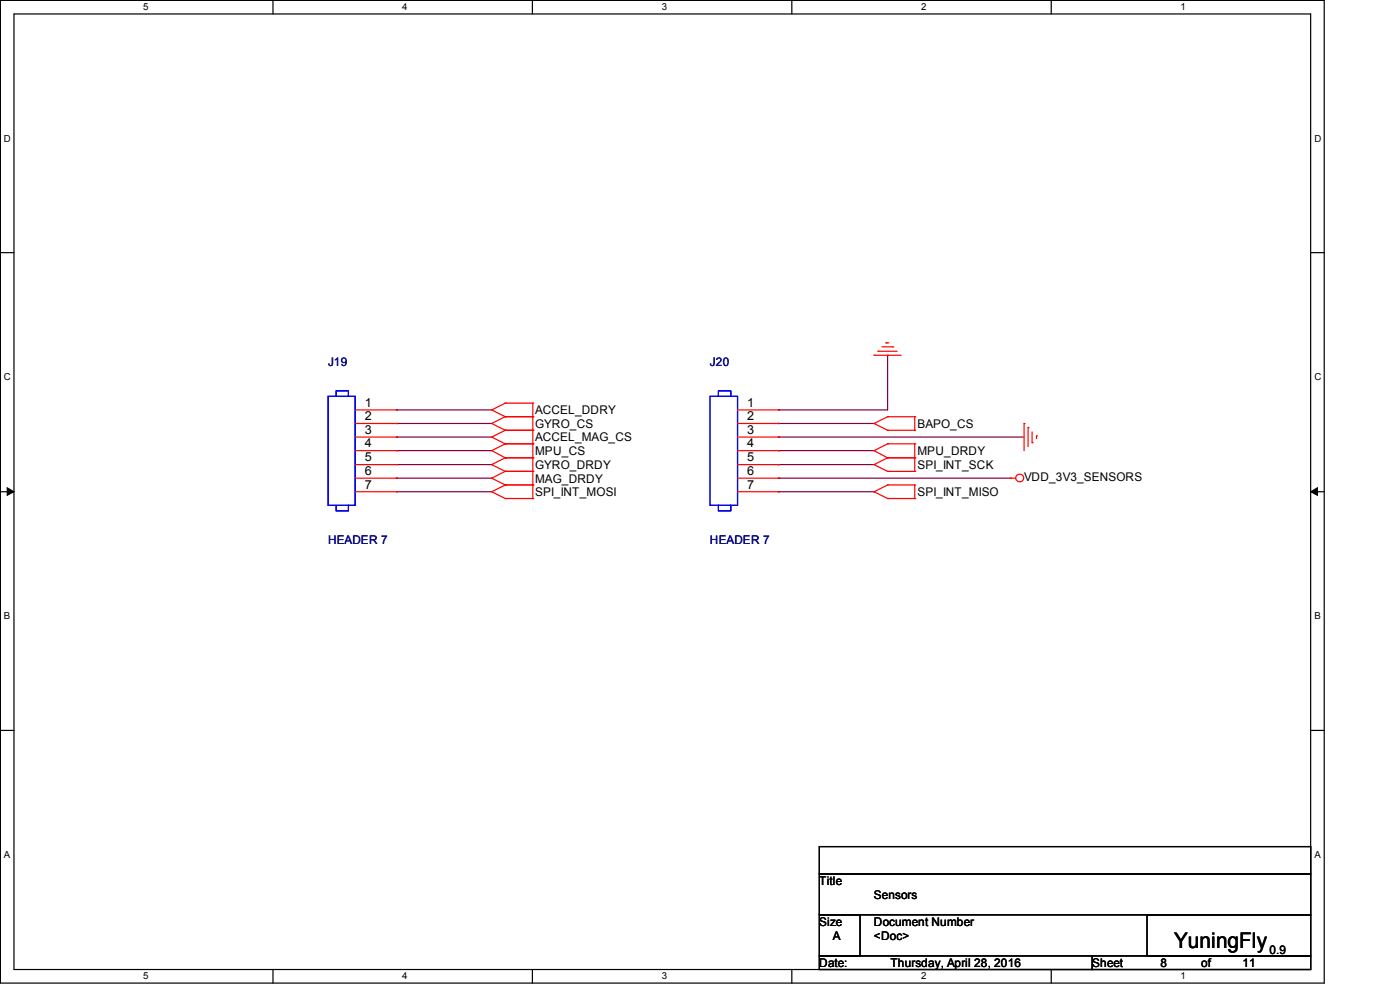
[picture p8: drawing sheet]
<svg xmlns="http://www.w3.org/2000/svg" width="297mm" height="210mm" viewBox="0 0 297 210" stroke-linecap="round" stroke-linejoin="round" font-family="sans-serif">
<path d="M.1 .1h280.8v208.4h-280.8zM3 3h275v202.7h-275z" fill="none" stroke="#000" stroke-width=".25"/>
<g fill="#fff">
<path d="M30.4 .4h1.1v2.3h-1.1z"/>
<path d="M30.4 206h1.1v2.3h-1.1z"/>
</g>
<path d="M57.9 .1v2.9M57.9 205.7v2.8" fill="none" stroke="#000" stroke-width=".25"/>
<g fill="#fff">
<path d="M85.3 .4h1.1v2.3h-1.1z"/>
<path d="M85.3 206h1.1v2.3h-1.1z"/>
</g>
<path d="M112.9 .1v2.9M112.9 205.7v2.8" fill="none" stroke="#000" stroke-width=".25"/>
<g fill="#fff">
<path d="M140.4 .4h1.1v2.3h-1.1z"/>
<path d="M140.4 206h1.1v2.3h-1.1z"/>
</g>
<path d="M168 .1v2.9M168 205.7v2.8" fill="none" stroke="#000" stroke-width=".25"/>
<g fill="#fff">
<path d="M195.4 .4h1.1v2.3h-1.1z"/>
<path d="M195.4 206h1.1v2.3h-1.1z"/>
</g>
<path d="M223 .1v2.9M223 205.7v2.8" fill="none" stroke="#000" stroke-width=".25"/>
<g fill="#fff">
<path d="M250.4 .4h1.1v2.3h-1.1z"/>
<path d="M250.4 206h1.1v2.3h-1.1z"/>
<path d="M.8 28.3h1.5v2.3h-1.5z"/>
<path d="M278.8 28.3h1.4v2.3h-1.4z"/>
<path d="M.8 78.9h1.5v2.3h-1.5z"/>
<path d="M278.8 78.9h1.4v2.3h-1.4z"/>
</g>
<path d="M.1 53.6h2.9M278 53.6h2.9" fill="none" stroke="#000" stroke-width=".25"/>
<g fill="#fff">
<path d="M.8 129.6h1.4v2.3h-1.4z"/>
<path d="M278.8 129.6h1.4v2.3h-1.4z"/>
</g>
<path d="M.1 104.3h2.9M278 104.3h2.9" fill="none" stroke="#000" stroke-width=".25"/>
<path d="M1.5 103.5l1.5 .8-1.5 .8zM278 104.3l1.5-.8v1.6z" fill="#000" stroke="#000" stroke-width=".21"/>
<g fill="#fff">
<path d="M.8 180.3h1.3v2.2h-1.3z"/>
<path d="M278.8 180.3h1.3v2.2h-1.3z"/>
</g>
<path d="M.1 154.9h2.9M278 154.9h2.9M173.8 179.6h104.2v5.8h-104.2zM173.8 185.4h104.2v8.7h-104.2zM173.8 194.1h8.7v8.7h-8.7zM243.3 194.1h34.7v8.7h-34.7zM173.8 202.8h57.9v2.9h-57.9zM231.7 202.8h46.3v2.9h-46.3z" fill="none" stroke="#000" stroke-width=".25"/>
<g fill="none" stroke="#800040" stroke-width=".25">
<path d="M188.3 75.4h.1M188.3 75.4v11.6h-23.2M84.1 87h.1M84.1 89.8h.1M84.1 92.7h.1M84.1 95.6h.1M84.1 98.6h.1M84.1 87h20.2M84.1 89.8h20.2M84.1 92.7h20.2M84.1 95.6h20.2M84.1 98.6h20.2"/>
<path d="M165.1 87h.1M165.1 89.8h.1M165.1 92.7h.1M165.1 95.6h.1M165.1 98.6h.1M165.1 89.8h20.3M165.1 92.7h52.2M165.1 95.6h20.3M165.1 98.6h20.3M84.1 101.4h.1M84.1 104.3h.1M84.1 101.4h20.2"/>
<path d="M84.1 104.3h20.2M165.1 101.4h.1M165.1 104.3h.1M165.1 101.4h49.3M165.1 104.3h20.3"/>
</g>
<g fill="none" stroke="#f00" stroke-width=".25">
<path d="M185.4 75.4h.1M185.4 75.4h5.8M186.3 74.5h.1M186.3 74.5h4M187.1 73.6h2.3M188 72.7h.1M188 72.7h.6M189.4 73.6h.1M75.4 87h8.7M75.4 89.8h8.7M75.4 92.7h8.7M75.4 95.6h8.7"/>
<path d="M75.4 98.6h8.7M84.1 87h.1M84.1 89.8h.1M84.1 92.7h.1M84.1 95.6h.1M84.1 98.6h.1M104.3 87h.1M104.3 98.6h.1M104.3 92.7h.1M104.3 89.8h.1M104.3 95.6h.1M104.3 87l2.9 1.4"/>
<path d="M104.3 98.6l2.9 1.4M104.3 92.7l2.9 1.4M104.3 89.8l2.9 1.5M104.3 95.6l2.9 1.5M107.2 85.5h.1M107.2 88.4h.1M107.2 100h.1M107.2 97.1h.1M107.2 91.3h.1M107.2 94.1h.1M107.2 85.5l-2.9 1.5M107.2 85.5h5.8"/>
<path d="M107.2 88.4h5.8M107.2 100l-2.9 1.4M107.2 100h5.8M107.2 97.1l-2.9 1.5M107.2 97.1h5.8M107.2 91.3l-2.9 1.4M107.2 91.3h5.8M107.2 94.1h5.8M107.2 88.4l-2.9 1.4M107.2 94.1l-2.9 1.5M113 85.5h.1M113 88.4h.1"/>
<path d="M113 100h.1M113 97.1h.1M113 91.3h.1M113 94.1h.1M113 85.5v20.2M156.5 87h8.6M156.5 89.8h8.6M156.5 92.7h8.6M156.5 95.6h8.6M156.5 98.6h8.6M165.1 87h.1M165.1 89.8h.1"/>
<path d="M165.1 92.7h.1M165.1 95.6h.1M165.1 98.6h.1M185.4 98.6h.1M185.4 95.6h.1M185.4 89.8h.1M185.4 98.6l2.9 1.4M185.4 95.6l2.9 1.5M185.4 89.8l2.9 1.5M188.3 97.1h.1M188.3 100h.1M188.3 94.1h.1"/>
<path d="M188.3 88.4h.1M188.3 91.3h.1M188.3 88.4h5.8M188.3 100h5.8M188.3 97.1h5.8M188.3 91.3h5.8M188.3 94.1h5.8M188.3 97.1l-2.9 1.5M188.3 94.1l-2.9 1.5M188.3 88.4l-2.9 1.4M194.1 97.1h.1M194.1 100h.1"/>
<path d="M194.1 94.1h.1M194.1 88.4h.1M194.1 91.3h.1M194.1 88.4v2.9M194.1 94.1v5.9M217.3 89.8h.1M217.3 89.8v5.8M218.1 90.7h.1M218.1 90.7v4M218.9 93.9h.1M218.9 91.6v2.3M219.9 92.5h.1"/>
<path d="M219.9 92.5v.5M75.4 101.4h8.7M75.4 104.3h8.7M84.1 101.4h.1M84.1 104.3h.1M104.3 101.4h.1M104.3 104.3h.1M104.3 101.4l2.9 1.5M104.3 104.3l2.9 1.4M107.2 102.9h.1M107.2 105.7h.1M107.2 102.9h5.8"/>
<path d="M107.2 102.9l-2.9 1.4M107.2 105.7h5.8M113 102.9h.1M113 105.7h.1M156.5 101.4h8.6M156.5 104.3h8.6M165.1 101.4h.1M165.1 104.3h.1M185.4 104.3h.1M185.4 104.3l2.9 1.4M188.3 102.9h.1M188.3 105.7h.1"/>
<path d="M188.3 102.9h5.8M188.3 105.7h5.8M188.3 102.9l-2.9 1.4M194.1 102.9h.1M194.1 105.7h.1M194.1 102.9v2.8M214.4 101.4h.1M214.4 101.4h1.1"/>
<circle cx="216.3" cy="101.4" r=".83"/>
</g>
<path d="M69.6 84.1h5.8v23.1h-5.8zM71.3 84.1v-1.2h2.6v1.2M150.6 84.1h5.9v23.1h-5.9zM152.4 84.1v-1.2h2.6v1.2M71.3 107.2v1.2h2.6v-1.2M152.4 107.2v1.2h2.6v-1.2" fill="none" stroke="#00f" stroke-width=".25"/>
<text font-size="4.6" x="249.1" y="201.1">YuningFly</text>
<g font-size="2.6">
<text x="77.4" y="86.3">1</text>
<text x="77.4" y="89.2">2</text>
<text x="158.5" y="86.3">1</text>
<text x="158.5" y="89.2">2</text>
<text x="77.4" y="92">3</text>
<text x="77.4" y="94.9">4</text>
<text x="158.5" y="92">3</text>
<text x="158.5" y="94.9">4</text>
<text x="77.4" y="97.9">5</text>
<text x="77.4" y="100.8">6</text>
<text x="158.5" y="97.9">5</text>
<text x="158.5" y="100.8">6</text>
<text x="77.4" y="103.6">7</text>
<text x="158.5" y="103.6">7</text>
</g>
<g font-size="2.5" fill="#000080">
<text x="69.6" y="77.7">J19</text>
<text x="150.6" y="77.7">J20</text>
<text x="69.6" y="115.4">HEADER 7</text>
<text x="150.6" y="115.4">HEADER 7</text>
</g>
<g font-size="2.5">
<text x="113.5" y="87.9">ACCEL_DDRY</text>
<text x="113.5" y="93.6">ACCEL_MAG_CS</text>
<text x="113.5" y="90.8">GYRO_CS</text>
<text x="194.6" y="90.8">BAPO_CS</text>
<text x="113.5" y="99.5">GYRO_DRDY</text>
<text x="113.5" y="96.5">MPU_CS</text>
<text x="194.6" y="99.5">SPI_INT_SCK</text>
<text x="194.6" y="96.5">MPU_DRDY</text>
<text x="113.5" y="102.4">MAG_DRDY</text>
<text x="113.5" y="105.2">SPI_INT_MOSI</text>
<text x="194.6" y="105.2">SPI_INT_MISO</text>
<text x="217.2" y="102">VDD_3V3_SENSORS</text>
<text x="173.8" y="187.8">Title</text>
<text x="185.4" y="190.7">Sensors</text>
<text x="173.8" y="196.4">Size</text>
<text x="185.4" y="196.4">Document Number</text>
<text x="176.7" y="199.3">A</text>
<text x="185.4" y="199.3">&lt;Doc&gt;</text>
<text x="269.3" y="202.3">0.9</text>
<text x="173.8" y="205.1">Date:</text>
<text x="188.9" y="205.1">Thursday, April 28, 2016</text>
<text x="231.7" y="205.1">Sheet</text>
<text x="246.2" y="205.1">8</text>
<text x="254.8" y="205.1">of</text>
<text x="263.6" y="205.1">11</text>
</g>
<g font-size="2">
<text x="30.4" y="2.2">5</text>
<text x="85.3" y="2.2">4</text>
<text x="140.4" y="2.2">3</text>
<text x="195.4" y="2.2">2</text>
<text x="250.5" y="2.2">1</text>
<text x=".8" y="30.1">D</text>
<text x="278.8" y="30.1">D</text>
<text x=".8" y="80.7">C</text>
<text x="278.8" y="80.7">C</text>
<text x=".8" y="131.4">B</text>
<text x="278.8" y="131.4">B</text>
<text x=".8" y="182">A</text>
<text x="278.8" y="182">A</text>
<text x="30.4" y="207.8">5</text>
<text x="85.3" y="207.8">4</text>
<text x="140.4" y="207.8">3</text>
<text x="195.4" y="207.8">2</text>
<text x="250.5" y="207.8">1</text>
</g>
</svg>
